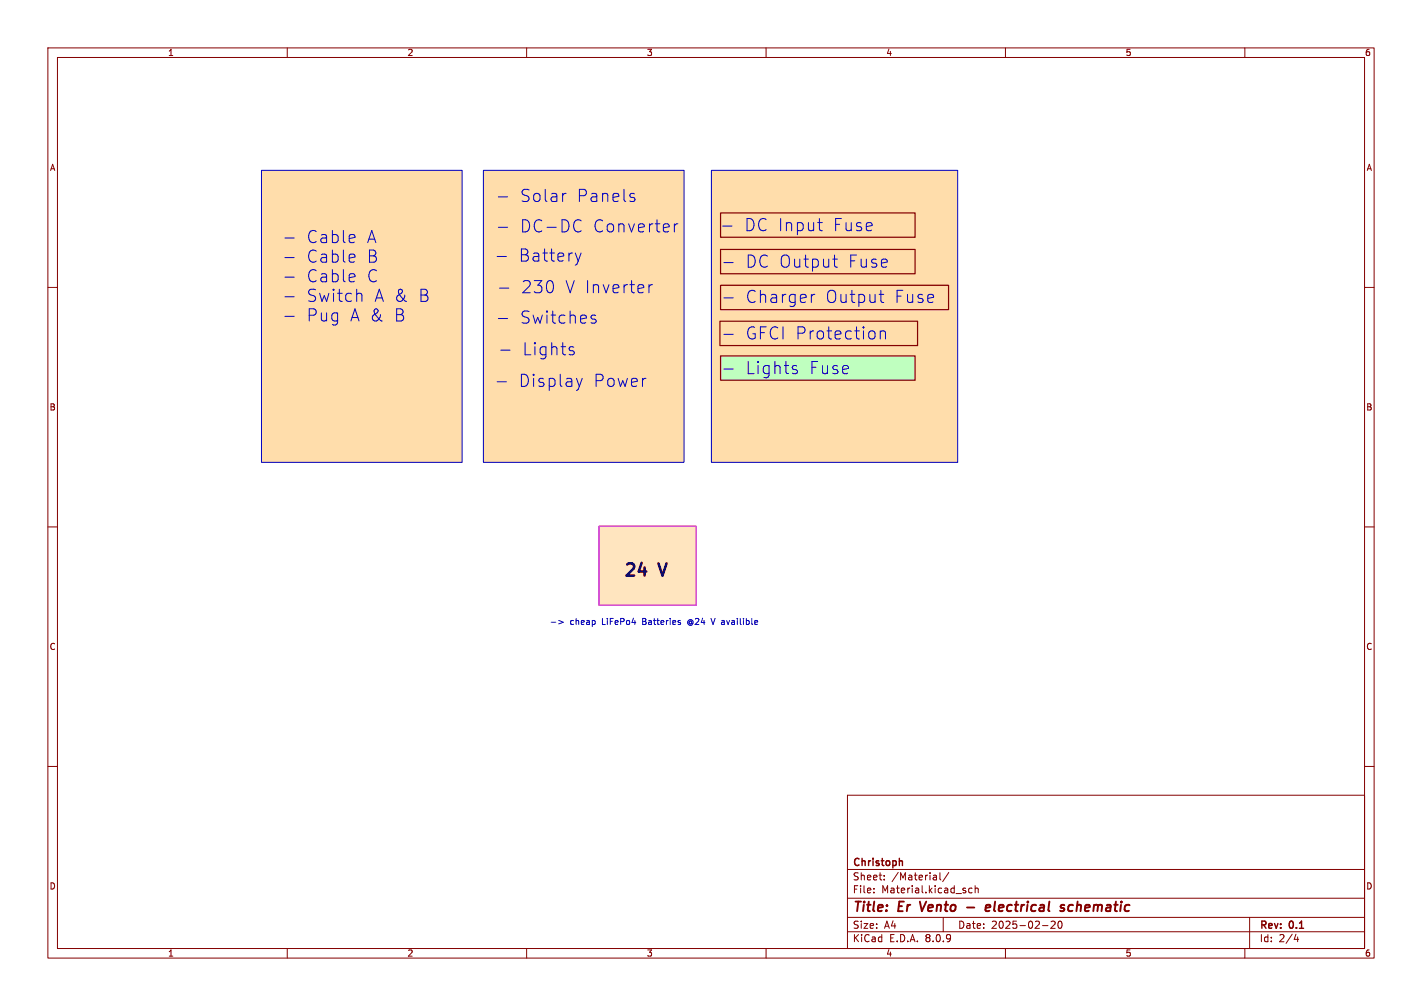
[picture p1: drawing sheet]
<svg xmlns="http://www.w3.org/2000/svg" width="297mm" height="210mm" viewBox="0 0 297 210" stroke-linecap="round" stroke-linejoin="round" font-family="sans-serif">
<g fill="none" stroke="#840000" stroke-width=".21">
<path d="M10 10h277v190h-277zM12 12h273v186h-273zM60 10v2M110 10v2M160 10v2M210 10v2M260 10v2M10 60h2M285 60h2M10 110h2M285 110h2M10 160h2"/>
<path d="M177 166h108v32h-108zM285 160h2M60 198v2M110 198v2M160 198v2M177 194.5h108M177 191.5h108M177 187.5h108M177 181.5h108M182.5 186.3v.1M182.5 185.5v.1M184.7 183.6v.1"/>
<path d="M184.7 182.8v.1M195.5 182.8l.1 .9M195.6 183.6l-.1 .1M195.6 183.1h-.1M196.3 182.2v1.3l.2 .2M197 191.5v3M198.2 182.1l-1.3 2M203 185.5l-.4-.1-.3 .3 .2 .6h.5M203.7 185.5l.2-.1 .3 .1 .1 .9M203.7 184.9v1.5M210 198v2M217.7 193.2h1.2"/>
<path d="M219.5 192.4l.6-.1 .3 .4-.9 1.1h.9M221.1 192.4l.2-.1a.8 .8 0 0 1 .5 .7 .8 .8 0 0 1-.5 .8l-.2-.1-.1-.5zM260 198v2M261 191.5v6.5M270.7 195l-.4 1.1h.9M271 195.6v1"/>
</g>
<path d="M192.1 188.2l.4 2M202 189.4h1.5M205.9 189.5l.9-.1v-.4h-.8l-.2 .9 .3 .3 .5-.1M221.6 189.4l.5 .1 .2 .3-.1 .3-.6 .1M222.3 189a.5 .5 0 0 0-.8 .2M224.1 189a.66 .66 0 0 0-1 .3v.5l.1 .3h.8" fill="none" stroke="#840000" stroke-width=".4"/>
<path d="M188.4 179.8l.1 .9" fill="none" stroke="#840000" stroke-width=".3"/>
<path d="M150.5 44.5h40.6v5h-40.6z" fill="#bfffbf"/>
<path d="M125.1 109.9h20.3v16.5h-20.3z" fill="#ffe5bf"/>
<path d="M101 35.6h41.9v60.9h-41.9z" fill="#ffddab"/>
<g fill="#bfffbf">
<path d="M150.4 67.1h41.2v5h-41.2z"/>
<path d="M150.5 59.6h47.6v5h-47.6z"/>
<path d="M150.5 52.1h40.6v5.1h-40.6z"/>
</g>
<path d="M148.6 35.6h51.4v60.9h-51.4z" fill="#ffddab"/>
<path d="M150.5 74.3h40.6v5.1h-40.6z" fill="#bfffbf"/>
<path d="M54.6 35.6h41.9v60.9h-41.9z" fill="#ffddab"/>
<g fill="none" stroke="#0000c2" stroke-width=".21">
<path d="M54.6 35.6h41.9v60.9h-41.9zM101 35.6h41.9v60.9h-41.9zM148.6 35.6h51.4v60.9h-51.4zM59.5 49.7h1.9M59.5 53.8h1.9M59.5 57.9h1.9M103.8 53.5h2M104.1 47.4h1.9M104.1 41.1h1.9M118.2 40.4l-.4 .1M120.2 52.8l.6 1.7M120.7 45.9l.7 .2"/>
<path d="M120.8 54.5l-.3 .6M121.4 52.8l-.6 1.7M121.4 48.2l-.7 .2M131.9 40.4l.6 .1M131.9 41.2l.6 .1 .1 .4-.3 .4h-.5M135.5 59.4v1.7M136.3 59.4a.65 .65 0 0 0-.8 .5M140.9 46.7v1.7M141.6 46.7a.65 .65 0 0 0-.7 .5M150.9 47.2h2M151.2 54.8h1.9M170.8 46.5h.9"/>
<path d="M171.3 48l.4 .2M173.9 54.1h1M174.3 53.2v2.2l.1 .3 .5 .1M59.5 62h1.9M59.5 66h1.9M75.2 61.2l.4 .4v1.3M103.8 79.7h2M104.1 66.5h1.9M104.3 60.1h2M104.6 73.1h1.9M119.2 73.2l.6 .1 .2 .4-.4 .4h-.5M119.2 72.4l.6 .1"/>
<path d="M120.4 79l.6 1.7M121.6 79l-.6 1.7M123.6 66.5l.8 .2 .1 .4-.3 .4-.8-.2M123.6 65.9l.2-.1 .6 .1M151.2 62.2h1.9M151.2 69.8h1.9M151.2 77h1.9M165.8 77.2l.6 .1 .2 .3-.4 .4h-.5M165.8 76.3l.6 .1M170.2 61.5a.65 .65 0 0 0-.7 .4M183.6 61.5h1M183.9 69.1v1.7"/>
<path d="M183.9 69.3a.63 .63 0 0 1 1 .1v1.4M184 60.6v2.2l.1 .2 .5 .1M121 80.7l-.2 .6M115.1 129.9h1M116.7 129.5l1 .4-1 .4M141.8 129.9l.3 .1 .1 .2-.5 .2M141.8 129.5l.3 .1M143.8 129.5a.58 .58 0 0 0 0 .9M148.5 129.1l.4 1.3"/>
</g>
<path d="M150.5 44.5h40.6v5h-40.6zM150.5 59.6h47.6v5h-47.6zM150.5 52.1h40.6v5.1h-40.6zM150.4 67.1h41.2v5h-41.2zM150.5 74.3h40.6v5.1h-40.6z" fill="none" stroke="#840000" stroke-width=".25"/>
<path d="M125.1 109.9h20.3v16.5h-20.3z" fill="none" stroke="#c200c2" stroke-width=".25"/>
<g font-size="3.5" fill="#0000c2">
<text x="108.4" y="42.4">Solar</text>
<text x="120.2" y="42.4">Panels</text>
<text x="63.8" y="51">Cable</text>
<text x="76.4" y="51">A</text>
<text x="108.4" y="48.7">DC-DC</text>
<text x="123.6" y="48.7">Converter</text>
<text x="155.3" y="48.5">DC Input</text>
<text x="173.7" y="48.5">Fuse</text>
<text x="63.8" y="55.1">Cable</text>
<text x="63.8" y="59.2">Cable</text>
<text x="76.4" y="55.1">B</text>
<text x="76.4" y="59.2">C</text>
<text x="108.2" y="54.8">Battery</text>
<text x="155.5" y="56.1">DC Output</text>
<text x="176.8" y="56.1">Fuse</text>
<text x="63.8" y="63.2">Switch</text>
<text x="77.9" y="63.2">A &amp;</text>
<text x="87" y="63.2">B</text>
<text x="108.7" y="61.4">230</text>
<text x="117.8" y="61.4">V Inverter</text>
<text x="155.5" y="63.5">Charger</text>
<text x="172.2" y="63.5">Output</text>
<text x="186.5" y="63.5">Fuse</text>
<text x="63.8" y="67.3">Pug</text>
<text x="72.9" y="67.3">A &amp;</text>
<text x="81.9" y="67.3">B</text>
<text x="108.4" y="67.8">Switches</text>
<text x="155.5" y="71.1">GFCI Protection</text>
<text x="108.9" y="74.4">Lights</text>
<text x="108.2" y="81">Display</text>
<text x="123.7" y="81">Power</text>
<text x="155.5" y="78.3">Lights</text>
<text x="168.8" y="78.3">Fuse</text>
</g>
<g font-size="3.5">
<text x="130.2" y="121">24</text>
<text x="138" y="121">V</text>
</g>
<g font-size="2.8" fill="#840000">
<text x="178" y="190.9">Title:</text>
<text x="187.7" y="190.9">Er</text>
<text x="193" y="190.9">Vento</text>
<text x="208.3" y="190.9">electrical</text>
<text x="224.8" y="190.9">schematic</text>
</g>
<g font-size="2.1" fill="#840000">
<text x="178" y="184">Sheet:</text>
<text x="178" y="181.2">Christoph</text>
<text x="186.2" y="184">/Material/</text>
<text x="178" y="186.7">File:</text>
<text x="184.1" y="186.7">Material.kicad_sch</text>
<text x="178" y="196.9">KiCad</text>
<text x="178" y="194.1">Size:</text>
<text x="184.7" y="194.1">A4</text>
<text x="185.7" y="196.9">E.D.A.</text>
<text x="193.3" y="196.9">8.0.9</text>
<text x="200" y="194.1">Date:</text>
<text x="207" y="194.1">2025-02-20</text>
<text x="263" y="194.3">Rev:</text>
<text x="263" y="196.9">Id:</text>
<text x="267.1" y="196.9">2/4</text>
<text x="269.4" y="194.3">0.1</text>
</g>
<g font-size="1.8" fill="#840000">
<text x="35" y="11.9">1</text>
<text x="85" y="11.9">2</text>
<text x="135" y="11.9">3</text>
<text x="185" y="11.9">4</text>
<text x="235" y="11.9">5</text>
<text x="285" y="11.9">6</text>
<text x="10.3" y="35.9">A</text>
<text x="285.3" y="35.9">A</text>
<text x="10.3" y="85.9">B</text>
<text x="285.3" y="85.9">B</text>
<text x="10.3" y="135.9">C</text>
<text x="285.3" y="135.9">C</text>
<text x="10.3" y="185.9">D</text>
<text x="285.3" y="185.9">D</text>
<text x="35" y="199.9">1</text>
<text x="85" y="199.9">2</text>
<text x="135" y="199.9">3</text>
<text x="185" y="199.9">4</text>
<text x="235" y="199.9">5</text>
<text x="285" y="199.9">6</text>
</g>
<g font-size="1.8" fill="#0000c2">
<text x="119" y="130.7">cheap</text>
<text x="125.8" y="130.7">LiFePo4</text>
<text x="134.4" y="130.7">Batteries</text>
<text x="144.1" y="130.7">@24</text>
<text x="149.3" y="130.7">V availible</text>
</g>
</svg>
